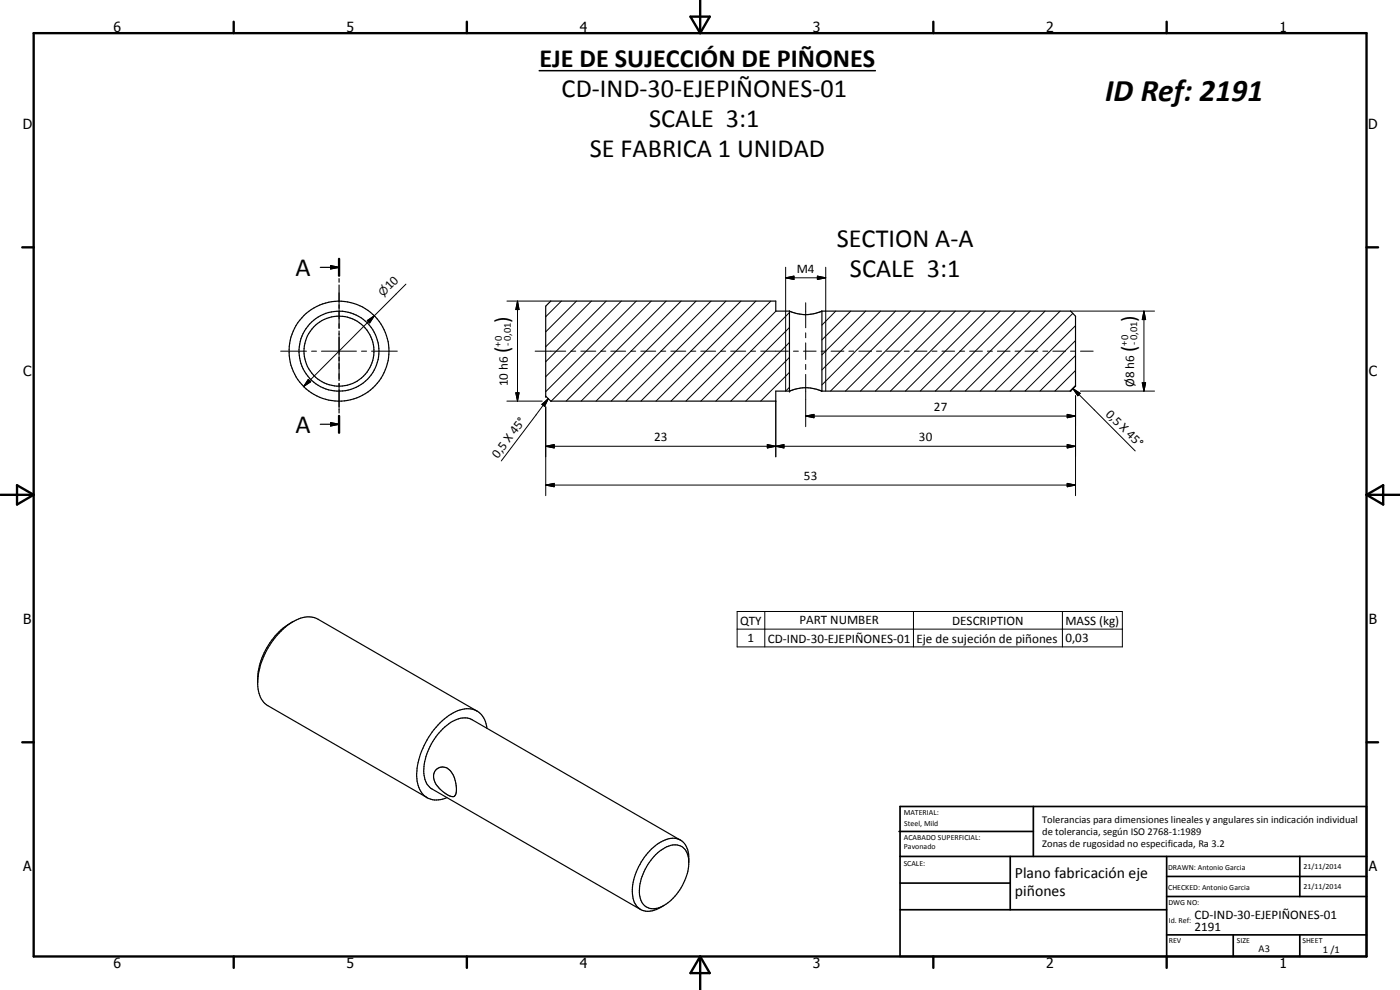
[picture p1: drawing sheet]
<svg xmlns="http://www.w3.org/2000/svg" width="420mm" height="297mm" viewBox="0 0 420 297" stroke-linecap="round" stroke-linejoin="round" font-family="sans-serif">
<g fill="none" stroke="#000" stroke-width=".35">
<path d="M99.2 79.7l2.6 .5-2.6 .5zM101.8 77.7v5M96.1 80.2h5.7M101.8 83.6v1.1M101.8 85.5v5.1M101.8 91.5v1M101.8 93.4v5M101.8 99.3v1.1M246.7 93.3a11.8 11.8 0 0 1-9.8 .1M246.7 93.3h74.6l1.5 1.6v21l-1.5 1.4h-74.7a11.7 11.7 0 0 0-9.6 0h-4.2v3.1h-67.5l-1.5-1.5v-27l1.5-1.6h67.5v3h4.1v24M246.7 93.3v24M101.8 101.3v5"/>
<path d="M101.8 107.2v1M101.8 109.1v5.1M101.8 115v1.1M101.8 117v5M96.1 127.3h5.7M99.2 126.8l2.6 .5-2.6 .5zM101.8 122.9v1M101.8 124.8v5M87.9 186.5a21.1 21.1 0 0 0-10.6 17.2M77.3 203.7a8.2 8.2 0 0 0 3.1 8.1l47.8 27.5M77.4 203.7a23.2 23.2 0 0 1 11.5-17.7 6.8 6.8 0 0 1 6.6-.2l47.7 27.6M77.4 203.7l-.1 .8"/>
<path d="M146.2 218.6a6 6 0 0 0-8.8-5.4 22.8 22.8 0 0 0-12.2 17.3 9.7 9.7 0 0 0 2.1 8.3 6.2 6.2 0 0 0 6.8 .5M130.9 230.9a3.2 3.2 0 0 1 5.1 1.6l.3 .8a6.9 6.9 0 0 1 .2 5.5 3.1 3.1 0 0 1-3.3-1.1l-.7-.5a5.1 5.1 0 0 1-2-5.7zM195.5 254.8a8.7 8.7 0 0 1 7.9-3.1 5.1 5.1 0 0 1 3.3 5.2 16.1 16.1 0 0 1-10.2 16.1 4.8 4.8 0 0 1-6.7-4.7 18.2 18.2 0 0 1 5.7-13.5zM204.2 252.1l-62.5-36.2a6.5 6.5 0 0 0-7 1.3 18.2 18.2 0 0 0-7.4 15.5l.7 2.2 1.2 1.6 63 36.4M206.7 258a4.3 4.3 0 0 0-4.4-4.5 11.7 11.7 0 0 0-7.9 6 12.1 12.1 0 0 0-1.8 11.1 4.3 4.3 0 0 0 6.1 1.3l.6-.2"/>
<circle cx="101.7" cy="105.4" r="12"/>
<circle cx="101.7" cy="105.4" r="15"/>
<circle cx="101.7" cy="105.4" r="10.5"/>
</g>
<path d="M161.8 21.2h100.9" fill="none" stroke="#000" stroke-width=".46"/>
<circle cx="236.9" cy="117.3" r=".18" fill="#000"/>
<g fill="none" stroke="#000" stroke-width=".3">
<path d="M101.8 87.9v7.7M101.8 97.1v1.5M110.2 96.2l2.1-1.5-1.4 2.2zM121.8 85.3l-30.7 30.7M152.1 90.3h13.2M155.3 90.3l.5 2.6h-1zM155.3 90.3v30.1M168.5 90.3l-4.7 4.7M173 90.3l-9.2 9.3M177.5 90.3l-13.7 13.8M181.9 90.3l-18.1 18.2M186.5 90.3l-22.7 22.7"/>
<path d="M191 90.3l-27.2 27.2M195.4 90.3l-30 30.1M199.9 90.3l-30 30.1M204.4 90.3l-30 30.1M208.9 90.3l-30 30.1M213.4 90.3l-30 30.1M217.9 90.3l-30 30.1M222.4 90.3l-30 30.1M226.9 90.3l-30 30.1M231.3 90.3l-29.9 30.1M232.9 93.3l-27 27.1M235.8 83.4l2.5-.6v1.1z"/>
<path d="M235.8 80.2v37.1l1.1-1.1M235.8 83.4h12M236.9 98.3l-22.1 22.1M236.9 93.8l-26.6 26.6M241.8 90.8v7.5M241.8 99.9v1.4M245.3 82.8l2.5 .6-2.5 .5zM247.8 80.2v37.1M250.8 93.3l-4.1 4.2M255.3 93.3l-8.6 8.7M259.8 93.3l-13.1 13.2M264.3 93.3l-17.6 17.7"/>
<path d="M268.8 93.3l-22.1 22.2M273.3 93.3l-24.1 24M277.7 93.3l-24 24M282.2 93.3l-24 24M286.7 93.3l-24 24M291.2 93.3l-24 24M295.7 93.3l-24 24M300.2 93.3l-24 24M304.7 93.3l-24 24M309.2 93.3l-24 24M313.6 93.3l-23.9 24M318.2 93.3l-24 24"/>
<path d="M321.3 93.3h25.2M322 94l-23.3 23.3M322.8 97.7l-19.7 19.6M343.3 93.3l.5 2.6h-1zM343.3 93.3v24M84.2 105.4h7.8M92.5 113.8l.7 .8-2.1 1.4zM93.5 105.4h1.5M96.5 105.4h10.5M101.8 100.1v10.5M101.8 112.1v1.5M101.8 115.1v7.8"/>
<path d="M108.5 105.4h1.5M111.5 105.4h7.7M154.8 117.9h1l-.5 2.5zM160.6 105.4h9.2M163.8 118.9v.3M164.5 119.6l-14.1 18.7M171.3 105.4h1.5M174.3 105.4h4.5M180.3 105.4h1.5M183.3 105.4h4.5M189.3 105.4h1.5M192.3 105.4h4.5"/>
<path d="M198.3 105.4h1.5M201.3 105.4h4.5M207.3 105.4h1.5M210.3 105.4h4.5M216.3 105.4h1.5M219.3 105.4h4.5M225.3 105.4h1.5M228.3 105.4h8.3M236.9 111.7l-8.6 8.7M236.9 107.2l-13.1 13.2M236.9 102.7l-17.6 17.7M238.1 105.4h1.5"/>
<path d="M241.1 105.4h3.8M241.8 102.9v5M241.8 109.3v1.6M241.8 112.4v15.6M246.4 105.4h1.5M249.4 105.4h3.9M254.8 105.4h1.4M257.8 105.4h3.8M263 105.4h1.6M266.1 105.4h3.8M271.4 105.4h1.5M274.4 105.4h3.8"/>
<path d="M279.7 105.4h1.5M282.7 105.4h3.8M288 105.4h1.5M291 105.4h3.8M296.3 105.4h1.5M299.3 105.4h3.8M304.6 105.4h1.5M307.6 105.4h3.9M313 105.4h1.5M316 105.4h3.8M321.3 105.4h1.5M321.3 117.3h.1"/>
<path d="M322 116.6l2.2 1.4-.7 .7zM322 116.6l18.7 18.7M322.8 115.7l-1.7 1.6M322.8 111.2l-6.2 6.1M322.8 106.7l-10.7 10.6M322.8 102.2l-15.2 15.1M322.8 115.9v.1M322.8 118.8v29.9M324.2 117.3h22.3M324.3 105.4h3.8M342.8 114.9h1l-.5 2.4zM152.1 120.4h10.6"/>
<path d="M162.6 121.3l1.9-1.7-1.1 2.3zM163.8 133.9l2.5-.5v1zM163.8 122v26.7M163.8 133.9h159M165.3 120.4h.1M230.3 133.4l2.5 .5-2.5 .5zM232.8 120.4h.1M232.8 133.9l2.5-.5v1zM232.8 120.4v16.7M241.8 124.8l2.5-.5v1zM241.8 124.8h81M320.3 133.4l2.5 .5-2.5 .5z"/>
<path d="M320.3 124.3l2.5 .5-2.5 .5zM163.8 145.5l2.5-.5v1zM163.8 145.5h159M320.3 145l2.5 .5-2.5 .5zM221.2 183.5h115.6v10.6h-115.6zM221.2 188.8h115.6M229.5 183.5v10.6M274.1 183.5v10.6M318.8 183.5v10.6"/>
</g>
<g fill="none" stroke="#000" stroke-width=".71">
<path d="M10.1 9.9h400v277.1h-400zM70.1 6.5v3.4M140.1 6.5v3.4M207.2 5h5.8l-2.9 4.9zM210.1 0v9.9M280.1 6.5v3.4M350.1 6.5v3.4M6.7 74.2h3.4M101.8 77.7v5M410.1 74.2h3.5M101.8 124.8v5M.1 148.5h10"/>
<path d="M5.1 145.6l5 2.9-5 2.9zM410.1 148.5h10M410.1 148.5l5-2.9v5.8zM6.7 222.7h3.4M410.1 222.7h3.5M70.1 287v3.4M140.1 287v3.4M210.1 287v10M210.1 287l2.9 5h-5.8zM280.1 287v3.4M350.1 287v3.4"/>
</g>
<g fill="none" stroke="#000" stroke-width=".51">
<path d="M269.8 249.5h40.3M270.1 242h140v45h-140zM270.1 257h140M303.2 257v16M310.1 242v15M350.1 257v30M390.1 257v12M270.1 265h33.1M270.1 273h80M350.1 269h60M350.1 263h60M350.1 280.5h60"/>
<path d="M370.1 280.5v6.5M390.1 280.5v6.5"/>
</g>
<g fill="#000">
<path d="M99.2 79.7l2.6 .5-2.6 .5zM110.2 96.2l2.1-1.5-1.4 2.2zM155.3 90.3l.5 2.6h-1zM235.8 83.4l2.5-.6v1.1zM245.3 82.8l2.5 .6-2.5 .5zM343.3 93.3l.5 2.6h-1zM92.5 113.8l.7 .8-2.1 1.4zM154.8 117.9h1l-.5 2.5zM322 116.6l2.2 1.4-.7 .7zM342.8 114.9h1l-.5 2.4zM99.2 126.8l2.6 .5-2.6 .5zM162.6 121.3l1.9-1.7-1.1 2.3z"/>
<path d="M163.8 133.9l2.5-.5v1zM230.3 133.4l2.5 .5-2.5 .5zM232.8 133.9l2.5-.5v1zM241.8 124.8l2.5-.5v1zM320.3 133.4l2.5 .5-2.5 .5zM320.3 124.3l2.5 .5-2.5 .5zM163.8 145.5l2.5-.5v1zM320.3 145l2.5 .5-2.5 .5z"/>
</g>
<text font-size="9.4" x="331.7" y="30.4">ID Ref: 2191</text>
<g font-size="7.9">
<text x="161.9" y="20.2">EJE DE SUJECCIÓN DE PIÑONES</text>
<text x="168.6" y="29.1">CD-IND-30-EJEPIÑONES-01</text>
<text x="194.8" y="38.1">SCALE 3:1</text>
<text x="177" y="47.1">SE FABRICA 1 UNIDAD</text>
<text x="251.2" y="74.2">SECTION A-A</text>
<text x="88.7" y="82.8">A</text>
<text x="255.1" y="83.1">SCALE 3:1</text>
<text x="88.7" y="129.8">A</text>
</g>
<g font-size="6.3">
<text x="152.7" y="96.9" transform="rotate(-90 152.7 96.9)">)</text>
<text x="340.7" y="96.6" transform="rotate(-90 340.7 96.6)">)</text>
<text x="152.7" y="105.8" transform="rotate(-90 152.7 105.8)">(</text>
<text x="340.7" y="105.5" transform="rotate(-90 340.7 105.5)">(</text>
</g>
<g font-size="4.7">
<text x="304.6" y="263.5">Plano fabricación eje</text>
<text x="304.6" y="268.9">piñones</text>
</g>
<g font-size="4.2">
<text x="34" y="9.6">6</text>
<text x="104" y="9.6">5</text>
<text x="174" y="9.6">4</text>
<text x="244" y="9.6">3</text>
<text x="314" y="9.6">2</text>
<text x="384" y="9.6">1</text>
<text x="6.8" y="38.7">D</text>
<text x="410.6" y="38.7">D</text>
<text x="7" y="112.9">C</text>
<text x="410.8" y="112.9">C</text>
<text x="7" y="187.1">B</text>
<text x="410.8" y="187.1">B</text>
<text x="7" y="261.4">A</text>
<text x="410.8" y="261.4">A</text>
<text x="34" y="290.4">6</text>
<text x="104" y="290.4">5</text>
<text x="174" y="290.4">4</text>
<text x="244" y="290.4">3</text>
<text x="314" y="290.4">2</text>
<text x="384" y="290.4">1</text>
</g>
<g font-size="3.9">
<text x="239.1" y="81.9">M4</text>
<text x="117" y="87.1" transform="rotate(-45 117 87.1)">10</text>
<text x="152.4" y="115.9" transform="rotate(-90 152.4 115.9)">10 h6</text>
<text x="340.4" y="116.2" transform="rotate(-90 340.4 116.2)">Ø8 h6</text>
<text x="280.3" y="123.4">27</text>
<text x="331.7" y="124.4" transform="rotate(45 331.7 124.4)">0,5 X 45°</text>
<text x="149.4" y="137.6" transform="rotate(-53 149.4 137.6)">0,5 X 45°</text>
<text x="196.3" y="132.4">23</text>
<text x="275.8" y="132.4">30</text>
<text x="241.3" y="144">53</text>
<text x="222.1" y="187.4">QTY</text>
<text x="239.9" y="187.4">PART NUMBER</text>
<text x="285.7" y="187.4">DESCRIPTION</text>
<text x="319.7" y="187.5">MASS (kg)</text>
<text x="224.4" y="192.7">1</text>
<text x="230.4" y="193">CD-IND-30-EJEPIÑONES-01</text>
<text x="275.1" y="192.8">Eje de sujeción de piñones</text>
<text x="319.7" y="192.7">0,03</text>
<text x="358.5" y="275.6">CD-IND-30-EJEPIÑONES-01</text>
<text x="358.5" y="279.4">2191</text>
</g>
<text font-size="3.3" x="115" y="89.1" transform="rotate(-45 115 89.1)">n</text>
<g font-size="3.1">
<text x="150.4" y="104.2" transform="rotate(-90 150.4 104.2)">+0</text>
<text x="153.3" y="103.9" transform="rotate(-90 153.3 103.9)">-0,01</text>
<text x="338.4" y="103.9" transform="rotate(-90 338.4 103.9)">+0</text>
<text x="341.3" y="103.6" transform="rotate(-90 341.3 103.6)">-0,01</text>
<text x="312.7" y="246.8">Tolerancias para dimensiones lineales y angulares sin indicación individual</text>
<text x="312.7" y="250.4">de tolerancia, según ISO 2768-1:1989</text>
<text x="312.7" y="254">Zonas de rugosidad no especificada, Ra 3.2</text>
<text x="377.7" y="285.6">A3</text>
<text x="397" y="285.9">1 /1</text>
</g>
<g font-size="2.4">
<text x="271.2" y="244.4">MATERIAL:</text>
<text x="271.3" y="252">ACABADO SUPERFICIAL:</text>
<text x="271.4" y="247.9">Steel, Mild</text>
<text x="271.3" y="254.6">Pavonado</text>
<text x="271.2" y="259.7">SCALE:</text>
<text x="350.6" y="260.9">DRAWN: Antonio Garcia</text>
<text x="391.2" y="260.6">21/11/2014</text>
<text x="350.6" y="267">CHECKED: Antonio Garcia</text>
<text x="391.2" y="266.7">21/11/2014</text>
<text x="350.6" y="271.4">DWG NO:</text>
<text x="350.8" y="276.9">Id. Ref:</text>
<text x="350.8" y="282.8">REV</text>
<text x="371.2" y="282.9">SIZE</text>
<text x="390.9" y="282.9">SHEET</text>
</g>
</svg>
